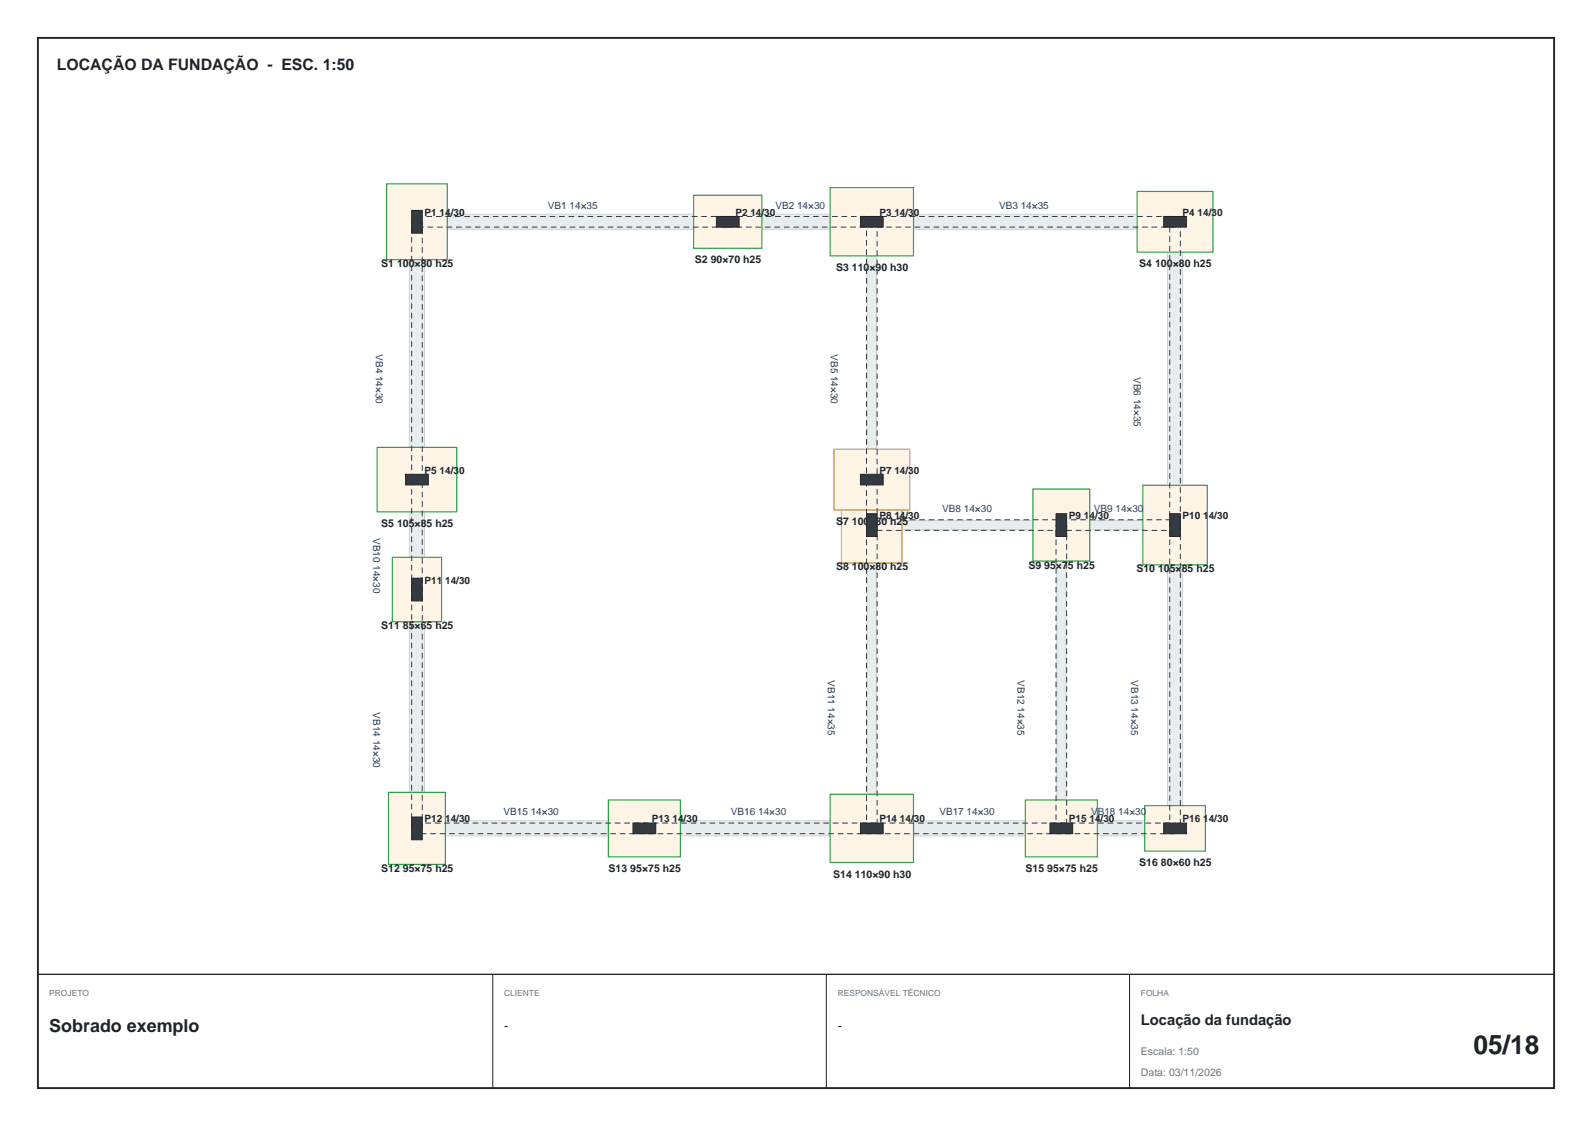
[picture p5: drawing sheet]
<svg xmlns="http://www.w3.org/2000/svg" width="420mm" height="297mm" viewBox="0 0 420 297" stroke-linecap="round" stroke-linejoin="round" font-family="sans-serif">
<path d="M10 10h400v277h-400z" fill="none" stroke="#1f2429" stroke-width=".5"/>
<g fill="#e8edf0" stroke="#cfd4d9" stroke-width=".26">
<path d="M108 56.5h122v2l-1.2 2h-116.8z"/>
<path d="M312 56.5v82h-2l-2-1.2v-76.8z"/>
<path d="M281.2 216.5h26.8l4 4h-32v-2z"/>
<path d="M108 56.5l4 4v156l-4 4z"/>
<path d="M230 56.5h82l-4 4h-76.8l-1.2-2z"/>
<path d="M108 220.5l4-4h116.8l1.2 2v2z"/>
<path d="M230 58.5l1.2 2v76.8l-1.2 1.2h-1.2v-78z"/>
<path d="M228.8 138.5h1.2l1.2 1.2v76.8l-1.2 2-1.2-2z"/>
<path d="M308 139.7l2-1.2h2v82l-4-4z"/>
<path d="M231.2 137.3h48.8v1.2l-1.2 1.2h-47.6l-1.2-1.2z"/>
<path d="M280 137.3h28l2 1.2-2 1.2h-26.8l-1.2-1.2z"/>
<path d="M231.2 216.5h47.6l1.2 2v2h-50v-2z"/>
<path d="M278.8 139.7l1.2-1.2 1.2 1.2v76.8l-1.2 2-1.2-2z"/>
</g>
<g fill="#fff5e6" stroke="#2e9e45" stroke-width=".3">
<path d="M102 48.5h16v20h-16z"/>
<path d="M219 49.5h22v18h-22z"/>
<path d="M300 50.5h20v16h-20z"/>
<path d="M301.5 128h17v21h-17z"/>
<path d="M302 212.5h16v12h-16z"/>
<path d="M270.5 211h19v15h-19z"/>
<path d="M102.5 209h15v19h-15z"/>
<path d="M219 209.5h22v18h-22z"/>
<path d="M272.5 129h15v19h-15z"/>
<path d="M99.5 118h21v17h-21z"/>
<path d="M183 51.5h18v14h-18z"/>
<path d="M103.5 147h13v17h-13z"/>
<path d="M160.5 211h19v15h-19z"/>
</g>
<g fill="#fff5e6" stroke="#c27d0d" stroke-width=".3">
<path d="M222 128.5h16v20h-16z"/>
<path d="M220 118.5h20v16h-20z"/>
</g>
<g fill="none" stroke="#333b40" stroke-width=".26" stroke-dasharray="1.5 1" stroke-linecap="butt">
<path d="M108.6 58.5h2.8v68h-2.8zM110 57.1h82v2.8h-82zM192 57.1h38v2.8h-38zM228.6 58.5h2.8v68h-2.8zM230 57.1h80v2.8h-80zM308.6 58.5h2.8v80h-2.8zM108.6 126.5h2.8v29h-2.8zM228.6 126.5h2.8v12h-2.8zM228.6 138.5h2.8v80h-2.8zM230 137.1h50v2.8h-50zM278.6 138.5h2.8v80h-2.8zM280 137.1h30v2.8h-30z"/>
<path d="M308.6 138.5h2.8v80h-2.8zM108.6 155.5h2.8v63h-2.8zM110 217.1h60v2.8h-60zM170 217.1h60v2.8h-60zM230 217.1h50v2.8h-50zM280 217.1h30v2.8h-30z"/>
</g>
<g fill="#333b40" stroke="#212629" stroke-width=".26">
<path d="M108.6 55.5h2.8v6h-2.8z"/>
<path d="M227 57.1h6v2.8h-6z"/>
<path d="M307 57.1h6v2.8h-6z"/>
<path d="M308.6 135.5h2.8v6h-2.8z"/>
<path d="M307 217.1h6v2.8h-6z"/>
<path d="M277 217.1h6v2.8h-6z"/>
<path d="M108.6 215.5h2.8v6h-2.8z"/>
<path d="M227 217.1h6v2.8h-6z"/>
<path d="M228.6 135.5h2.8v6h-2.8z"/>
<path d="M278.6 135.5h2.8v6h-2.8z"/>
<path d="M107 125.1h6v2.8h-6z"/>
<path d="M227 125.1h6v2.8h-6z"/>
<path d="M189 57.1h6v2.8h-6z"/>
<path d="M108.6 152.5h2.8v6h-2.8z"/>
<path d="M167 217.1h6v2.8h-6z"/>
</g>
<path d="M10 257h400" fill="none" stroke="#1f2429" stroke-width=".35"/>
<path d="M130 257v30M218 257v30M298 257v30" fill="none" stroke="#1f2429" stroke-width=".26"/>
<text font-size="6.9" fill="#1f2328" x="388.8" y="278">05/18</text>
<text font-size="4.7" fill="#1f2328" x="13" y="272.2">Sobrado exemplo</text>
<text font-size="4.2" fill="#1f2328" x="15" y="18.5">LOCAÇÃO DA FUNDAÇÃO - ESC. 1:50</text>
<text font-size="3.9" fill="#1f2328" x="301" y="270.4">Locação da fundação</text>
<g font-size="3.3" fill="#1f2328">
<text x="133" y="271.7">-</text>
<text x="221" y="271.7">-</text>
</g>
<g font-size="2.8" fill="#1f2328">
<text x="100.6" y="70.5">S1 100×80 h25</text>
<text x="183.3" y="69.5">S2 90×70 h25</text>
<text x="220.6" y="71.5">S3 110×90 h30</text>
<text x="300.6" y="70.5">S4 100×80 h25</text>
<text x="100.6" y="139">S5 105×85 h25</text>
<text x="220.6" y="138.5">S7 100×80 h25</text>
<text x="271.3" y="150">S9 95×75 h25</text>
<text x="220.6" y="150.5">S8 100×80 h25</text>
<text x="299.8" y="151">S10 105×85 h25</text>
<text x="100.6" y="166">S11 85×65 h25</text>
<text x="100.6" y="230">S12 95×75 h25</text>
<text x="160.6" y="230">S13 95×75 h25</text>
<text x="219.8" y="231.5">S14 110×90 h30</text>
<text x="270.6" y="230">S15 95×75 h25</text>
<text x="300.6" y="228.5">S16 80×60 h25</text>
</g>
<g font-size="2.8" fill="#6b7480">
<text x="301" y="278.4">Escala: 1:50</text>
<text x="301" y="283.8">Data: 03/11/2026</text>
</g>
<g font-size="2.6" fill="#1f2328">
<text x="112" y="56.9">P1 14/30</text>
<text x="194" y="56.9">P2 14/30</text>
<text x="232" y="56.9">P3 14/30</text>
<text x="312" y="56.9">P4 14/30</text>
<text x="112" y="124.9">P5 14/30</text>
<text x="232" y="124.9">P7 14/30</text>
<text x="232" y="136.9">P8 14/30</text>
<text x="282" y="136.9">P9 14/30</text>
<text x="312" y="136.9">P10 14/30</text>
<text x="112" y="153.9">P11 14/30</text>
<text x="112" y="216.9">P12 14/30</text>
<text x="172" y="216.9">P13 14/30</text>
<text x="232" y="216.9">P14 14/30</text>
<text x="282" y="216.9">P15 14/30</text>
<text x="312" y="216.9">P16 14/30</text>
</g>
<g font-size="2.6" fill="#1d3b6e">
<text x="144.6" y="55">VB1 14×35</text>
<text x="204.6" y="55">VB2 14×30</text>
<text x="263.6" y="55">VB3 14×35</text>
<text x="99.2" y="93.4" transform="rotate(90 99.2 93.4)">VB4 14×30</text>
<text x="219.2" y="93.4" transform="rotate(90 219.2 93.4)">VB5 14×30</text>
<text x="299.2" y="99.4" transform="rotate(90 299.2 99.4)">VB6 14×35</text>
<text x="248.6" y="135">VB8 14×30</text>
<text x="288.6" y="135">VB9 14×30</text>
<text x="98.4" y="141.9" transform="rotate(90 98.4 141.9)">VB10 14×30</text>
<text x="218.4" y="179.4" transform="rotate(90 218.4 179.4)">VB11 14×35</text>
<text x="268.4" y="179.4" transform="rotate(90 268.4 179.4)">VB12 14×35</text>
<text x="298.4" y="179.4" transform="rotate(90 298.4 179.4)">VB13 14×35</text>
<text x="98.4" y="187.9" transform="rotate(90 98.4 187.9)">VB14 14×30</text>
<text x="132.8" y="215">VB15 14×30</text>
<text x="192.8" y="215">VB16 14×30</text>
<text x="247.8" y="215">VB17 14×30</text>
<text x="287.8" y="215">VB18 14×30</text>
</g>
<g font-size="2.2" fill="#6b7480">
<text x="13" y="262.8">PROJETO</text>
<text x="133" y="262.8">CLIENTE</text>
<text x="221" y="262.8">RESPONSÁVEL TÉCNICO</text>
<text x="301" y="262.8">FOLHA</text>
</g>
</svg>
